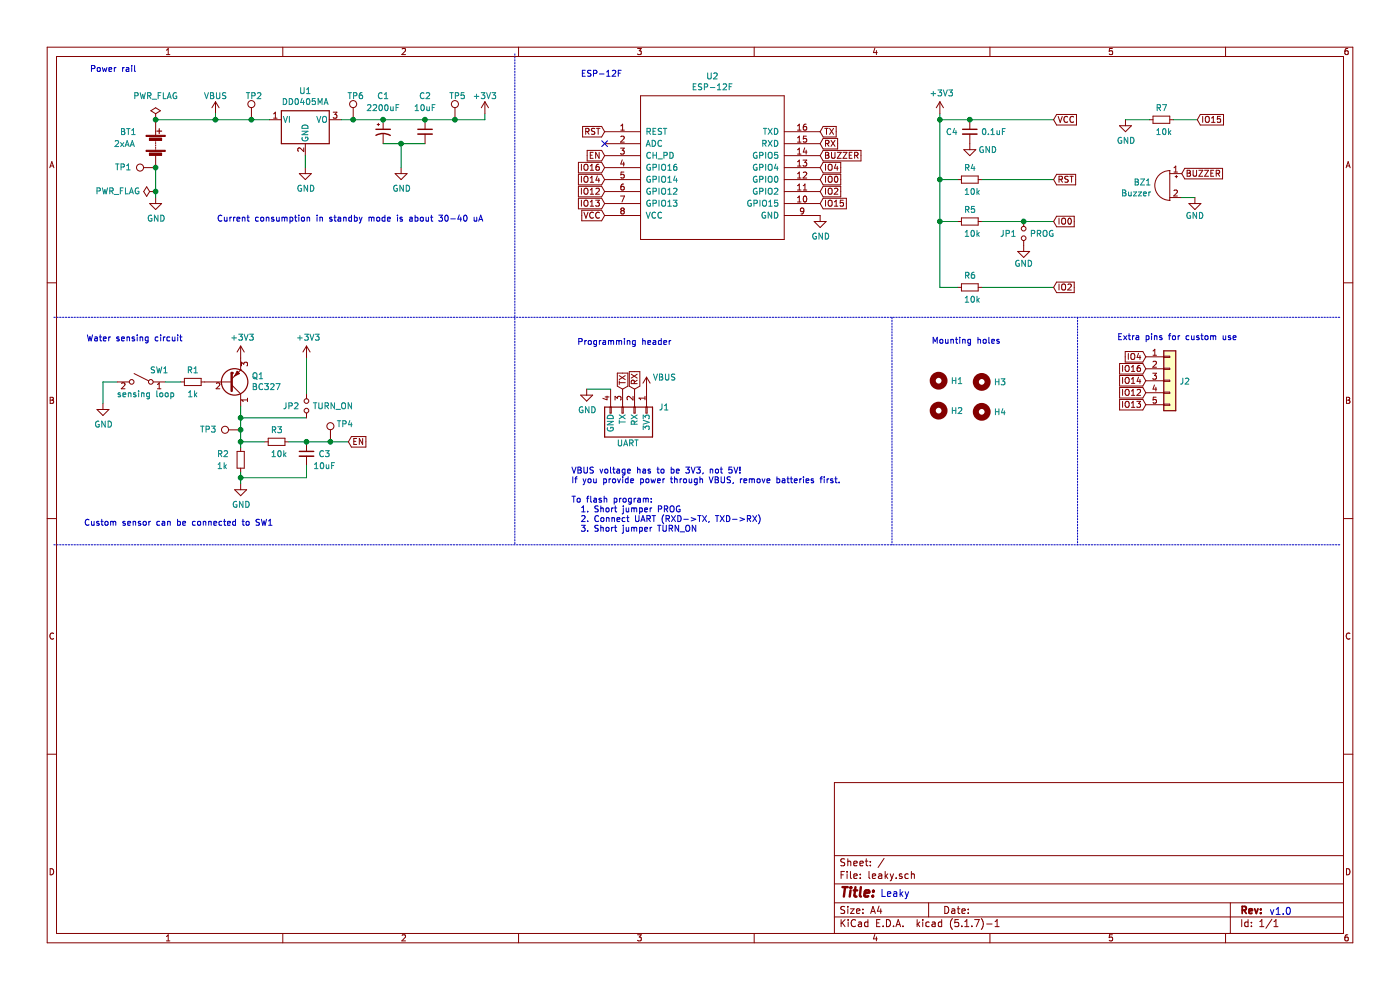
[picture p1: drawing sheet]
EESchema Schematic File Version 4
EELAYER 30 0
EELAYER END
$Descr A4 11693 8268
encoding utf-8
Sheet 1 1
Title ""
Date ""
Rev ""
Comp ""
Comment1 ""
Comment2 ""
Comment3 ""
Comment4 ""
$EndDescr
$Comp
L power:GND #PWR0101
U 1 1
P 1300 1650
F 0 "#PWR0101" H 1300 1400 50  0001 C CNN
F 1 "GND" H 1305 1477 50  0000 C CNN
F 2 "" H 1300 1650 50  0001 C CNN
F 3 "" H 1300 1650 50  0001 C CNN
	1    1300 1650
	1    0    0    -1  
$EndComp
$Comp
L _mysyms:DD0405MA U1
U 1 1
P 2550 1000
F 0 "U1" H 2550 1242 50  0000 C CNN
F 1 "DD0405MA" H 2550 1151 50  0000 C CNN
F 2 "_my:DD0405MA" H 2550 1225 50  0001 C CIN
F 3 "https://datasheet.lcsc.com/szlcsc/Nanjing-Micro-One-Elec-ME2108A33M3G_C236804.pdf" H 2550 950 50  0001 C CNN
	1    2550 1000
	1    0    0    -1  
$EndComp
Wire Wire Line
	1300 1000 1800 1000
$Comp
L power:GND #PWR0102
U 1 1
P 2550 1400
F 0 "#PWR0102" H 2550 1150 50  0001 C CNN
F 1 "GND" H 2555 1227 50  0000 C CNN
F 2 "" H 2550 1400 50  0001 C CNN
F 3 "" H 2550 1400 50  0001 C CNN
	1    2550 1400
	1    0    0    -1  
$EndComp
Wire Wire Line
	2550 1400 2550 1300
$Comp
L Device:CP1_Small C1
U 1 1
P 3200 1100
F 0 "C1" H 3200 1400 50  0000 C CNN
F 1 "2200uF" H 3200 1300 50  0000 C CNN
F 2 "_my:CP_Radial_D10.0mm_P5.00mm" H 3200 1100 50  0001 C CNN
F 3 "~" H 3200 1100 50  0001 C CNN
	1    3200 1100
	1    0    0    -1  
$EndComp
$Comp
L Device:C_Small C2
U 1 1
P 3550 1100
F 0 "C2" H 3550 1400 50  0000 C CNN
F 1 "10uF" H 3550 1300 50  0000 C CNN
F 2 "Capacitor_SMD:C_0805_2012Metric_Pad1.18x1.45mm_HandSolder" H 3550 1100 50  0001 C CNN
F 3 "~" H 3550 1100 50  0001 C CNN
	1    3550 1100
	1    0    0    -1  
$EndComp
$Comp
L power:GND #PWR0103
U 1 1
P 3350 1400
F 0 "#PWR0103" H 3350 1150 50  0001 C CNN
F 1 "GND" H 3355 1227 50  0000 C CNN
F 2 "" H 3350 1400 50  0001 C CNN
F 3 "" H 3350 1400 50  0001 C CNN
	1    3350 1400
	1    0    0    -1  
$EndComp
Wire Wire Line
	3200 1200 3350 1200
Wire Wire Line
	3200 1000 3550 1000
Connection ~ 3200 1000
Wire Wire Line
	3350 1200 3350 1400
Connection ~ 3350 1200
Wire Wire Line
	3350 1200 3550 1200
Wire Wire Line
	3550 1000 3800 1000
Connection ~ 3550 1000
$Comp
L power:PWR_FLAG #FLG02
U 1 1
P 1300 1600
F 0 "#FLG02" H 1300 1675 50  0001 C CNN
F 1 "PWR_FLAG" V 1300 1727 50  0000 L CNN
F 2 "" H 1300 1600 50  0001 C CNN
F 3 "~" H 1300 1600 50  0001 C CNN
	1    1300 1600
	0    -1   -1   0   
$EndComp
Wire Wire Line
	1300 1650 1300 1600
Connection ~ 1300 1600
$Comp
L power:+3V3 #PWR0104
U 1 1
P 4050 950
F 0 "#PWR0104" H 4050 800 50  0001 C CNN
F 1 "+3V3" H 4050 1100 50  0000 C CNN
F 2 "" H 4050 950 50  0001 C CNN
F 3 "" H 4050 950 50  0001 C CNN
	1    4050 950 
	1    0    0    -1  
$EndComp
$Comp
L power:PWR_FLAG #FLG0101
U 1 1
P 1300 1000
F 0 "#FLG0101" H 1300 1075 50  0001 C CNN
F 1 "PWR_FLAG" H 1300 1200 50  0000 C CNN
F 2 "" H 1300 1000 50  0001 C CNN
F 3 "~" H 1300 1000 50  0001 C CNN
	1    1300 1000
	1    0    0    -1  
$EndComp
Connection ~ 1300 1000
$Comp
L Transistor_BJT:BC327 Q1
U 1 1
P 1910 3190
F 0 "Q1" H 2101 3144 50  0000 L CNN
F 1 "BC327" H 2101 3235 50  0000 L CNN
F 2 "_my:TO-92_Inline" H 2110 3115 50  0001 L CIN
F 3 "http://www.onsemi.com/pub_link/Collateral/BC327-D.PDF" H 1910 3190 50  0001 L CNN
	1    1910 3190
	1    0    0    1   
$EndComp
$Comp
L power:+3V3 #PWR0105
U 1 1
P 2010 2990
F 0 "#PWR0105" H 2010 2840 50  0001 C CNN
F 1 "+3V3" H 2025 3163 50  0000 C CNN
F 2 "" H 2010 2990 50  0001 C CNN
F 3 "" H 2010 2990 50  0001 C CNN
	1    2010 2990
	1    0    0    -1  
$EndComp
$Comp
L Device:R_Small R1
U 1 1
P 1610 3190
F 0 "R1" V 1510 3190 50  0000 C CNN
F 1 "1k" V 1710 3190 50  0000 C CNN
F 2 "Resistor_SMD:R_0805_2012Metric_Pad1.15x1.40mm_HandSolder" H 1610 3190 50  0001 C CNN
F 3 "~" H 1610 3190 50  0001 C CNN
	1    1610 3190
	0    1    1    0   
$EndComp
$Comp
L Switch:SW_SPST SW1
U 1 1
P 1180 3190
F 0 "SW1" H 1030 3290 50  0000 C CNN
F 1 "sensing loop" H 1140 3090 50  0000 C CNN
F 2 "Connector_PinHeader_2.54mm:PinHeader_1x02_P2.54mm_Vertical" H 1180 3190 50  0001 C CNN
F 3 "~" H 1180 3190 50  0001 C CNN
	1    1180 3190
	-1   0    0    -1  
$EndComp
$Comp
L power:GND #PWR01
U 1 1
P 860 3370
F 0 "#PWR01" H 860 3120 50  0001 C CNN
F 1 "GND" H 865 3197 50  0000 C CNN
F 2 "" H 860 3370 50  0001 C CNN
F 3 "" H 860 3370 50  0001 C CNN
	1    860  3370
	1    0    0    -1  
$EndComp
$Comp
L Device:R_Small R2
U 1 1
P 2010 3840
F 0 "R2" H 1810 3890 50  0000 L CNN
F 1 "1k" H 1810 3790 50  0000 L CNN
F 2 "Resistor_SMD:R_0805_2012Metric_Pad1.15x1.40mm_HandSolder" H 2010 3840 50  0001 C CNN
F 3 "~" H 2010 3840 50  0001 C CNN
	1    2010 3840
	1    0    0    -1  
$EndComp
$Comp
L power:GND #PWR02
U 1 1
P 2010 4040
F 0 "#PWR02" H 2010 3790 50  0001 C CNN
F 1 "GND" H 2015 3867 50  0000 C CNN
F 2 "" H 2010 4040 50  0001 C CNN
F 3 "" H 2010 4040 50  0001 C CNN
	1    2010 4040
	1    0    0    -1  
$EndComp
Wire Wire Line
	2010 4040 2010 3990
$Comp
L Device:R_Small R3
U 1 1
P 2310 3690
F 0 "R3" V 2210 3640 50  0000 L CNN
F 1 "10k" V 2410 3640 50  0000 L CNN
F 2 "Resistor_SMD:R_0805_2012Metric_Pad1.15x1.40mm_HandSolder" H 2310 3690 50  0001 C CNN
F 3 "~" H 2310 3690 50  0001 C CNN
	1    2310 3690
	0    1    1    0   
$EndComp
Wire Wire Line
	2210 3690 2010 3690
Connection ~ 2010 3690
Wire Wire Line
	2010 3690 2010 3740
$Comp
L Device:C_Small C3
U 1 1
P 2560 3790
F 0 "C3" H 2710 3790 50  0000 C CNN
F 1 "10uF" H 2710 3690 50  0000 C CNN
F 2 "Capacitor_SMD:C_0805_2012Metric_Pad1.18x1.45mm_HandSolder" H 2560 3790 50  0001 C CNN
F 3 "~" H 2560 3790 50  0001 C CNN
	1    2560 3790
	1    0    0    -1  
$EndComp
Wire Wire Line
	2410 3690 2560 3690
Connection ~ 2010 3990
Wire Wire Line
	2010 3990 2010 3940
Text GLabel 2910 3690 2    50   Input ~ 0
EN
Connection ~ 2560 3690
Wire Wire Line
	2560 3890 2560 3990
Wire Wire Line
	2560 3690 2760 3690
Wire Wire Line
	2560 3990 2010 3990
$Comp
L Device:R_Small R6
U 1 1
P 8100 2400
F 0 "R6" V 8000 2350 50  0000 L CNN
F 1 "10k" V 8200 2350 50  0000 L CNN
F 2 "Resistor_SMD:R_0805_2012Metric_Pad1.15x1.40mm_HandSolder" H 8100 2400 50  0001 C CNN
F 3 "~" H 8100 2400 50  0001 C CNN
	1    8100 2400
	0    1    1    0   
$EndComp
Text GLabel 8800 2400 2    50   Input ~ 0
IO2
Wire Wire Line
	8000 2400 7850 2400
Wire Wire Line
	8200 2400 8800 2400
$Comp
L _mysyms:UART J1
U 1 1
P 5250 3400
F 0 "J1" H 5500 3400 50  0000 L CNN
F 1 "UART" H 5150 3100 50  0000 L CNN
F 2 "Connector_PinHeader_2.54mm:PinHeader_1x04_P2.54mm_Vertical" V 5300 3350 50  0001 C CNN
F 3 "~" V 5300 3350 50  0001 C CNN
	1    5250 3400
	1    0    0    -1  
$EndComp
$Comp
L power:GND #PWR04
U 1 1
P 4900 3250
F 0 "#PWR04" H 4900 3000 50  0001 C CNN
F 1 "GND" H 4905 3077 50  0000 C CNN
F 2 "" H 4900 3250 50  0001 C CNN
F 3 "" H 4900 3250 50  0001 C CNN
	1    4900 3250
	1    0    0    -1  
$EndComp
Wire Wire Line
	5100 3250 4900 3250
Text GLabel 5300 3250 1    50   Input ~ 0
RX
Text GLabel 5200 3250 1    50   Input ~ 0
TX
$Comp
L power:VBUS #PWR05
U 1 1
P 5400 3250
F 0 "#PWR05" H 5400 3100 50  0001 C CNN
F 1 "VBUS" H 5550 3350 50  0000 C CNN
F 2 "" H 5400 3250 50  0001 C CNN
F 3 "" H 5400 3250 50  0001 C CNN
	1    5400 3250
	1    0    0    -1  
$EndComp
Connection ~ 1800 1000
Wire Wire Line
	1800 1000 2100 1000
$Comp
L Device:Jumper_NO_Small JP2
U 1 1
P 2560 3390
F 0 "JP2" V 2560 3190 50  0000 L CNN
F 1 "TURN_ON" V 2560 3440 50  0000 L CNN
F 2 "Connector_PinHeader_2.54mm:PinHeader_1x02_P2.54mm_Vertical" H 2560 3390 50  0001 C CNN
F 3 "~" H 2560 3390 50  0001 C CNN
	1    2560 3390
	0    1    1    0   
$EndComp
$Comp
L power:VBUS #PWR03
U 1 1
P 1800 950
F 0 "#PWR03" H 1800 800 50  0001 C CNN
F 1 "VBUS" H 1800 1100 50  0000 C CNN
F 2 "" H 1800 950 50  0001 C CNN
F 3 "" H 1800 950 50  0001 C CNN
	1    1800 950 
	1    0    0    -1  
$EndComp
Wire Wire Line
	2560 3490 2010 3490
Wire Wire Line
	2010 3490 2010 3390
Wire Wire Line
	2010 3490 2010 3590
Connection ~ 2010 3490
Wire Wire Line
	2560 2990 2560 3290
$Comp
L power:+3V3 #PWR011
U 1 1
P 2560 2990
F 0 "#PWR011" H 2560 2840 50  0001 C CNN
F 1 "+3V3" H 2575 3163 50  0000 C CNN
F 2 "" H 2560 2990 50  0001 C CNN
F 3 "" H 2560 2990 50  0001 C CNN
	1    2560 2990
	1    0    0    -1  
$EndComp
$Comp
L Connector:TestPoint TP2
U 1 1
P 2100 1000
F 0 "TP2" H 2050 1200 50  0000 L CNN
F 1 "TestPoint" H 2158 1027 50  0001 L CNN
F 2 "TestPoint:TestPoint_Pad_D1.0mm" H 2300 1000 50  0001 C CNN
F 3 "~" H 2300 1000 50  0001 C CNN
	1    2100 1000
	1    0    0    -1  
$EndComp
Connection ~ 2100 1000
Wire Wire Line
	2100 1000 2250 1000
Wire Wire Line
	4050 950  4050 1000
Wire Wire Line
	4050 1000 3800 1000
Connection ~ 3800 1000
$Comp
L Connector:TestPoint TP1
U 1 1
P 1300 1400
F 0 "TP1" V 1300 1600 50  0000 L CNN
F 1 "TestPoint" H 1358 1427 50  0001 L CNN
F 2 "TestPoint:TestPoint_Pad_D1.0mm" H 1500 1400 50  0001 C CNN
F 3 "~" H 1500 1400 50  0001 C CNN
	1    1300 1400
	0    -1   -1   0   
$EndComp
Wire Wire Line
	1300 1400 1300 1600
Connection ~ 1300 1400
$Comp
L Connector:TestPoint TP5
U 1 1
P 3800 1000
F 0 "TP5" H 3750 1200 50  0000 L CNN
F 1 "TestPoint" H 3858 1027 50  0001 L CNN
F 2 "TestPoint:TestPoint_Pad_D1.0mm" H 4000 1000 50  0001 C CNN
F 3 "~" H 4000 1000 50  0001 C CNN
	1    3800 1000
	1    0    0    -1  
$EndComp
$Comp
L Connector:TestPoint TP4
U 1 1
P 2760 3690
F 0 "TP4" H 2810 3840 50  0000 L CNN
F 1 "TestPoint" H 2818 3717 50  0001 L CNN
F 2 "TestPoint:TestPoint_Pad_D1.0mm" H 2960 3690 50  0001 C CNN
F 3 "~" H 2960 3690 50  0001 C CNN
	1    2760 3690
	1    0    0    -1  
$EndComp
Connection ~ 2760 3690
Wire Wire Line
	2760 3690 2910 3690
$Comp
L Connector:TestPoint TP3
U 1 1
P 2010 3590
F 0 "TP3" V 2010 3790 50  0000 L CNN
F 1 "TestPoint" H 2068 3617 50  0001 L CNN
F 2 "TestPoint:TestPoint_Pad_D1.0mm" H 2210 3590 50  0001 C CNN
F 3 "~" H 2210 3590 50  0001 C CNN
	1    2010 3590
	0    -1   -1   0   
$EndComp
Connection ~ 2010 3590
Wire Wire Line
	2010 3590 2010 3690
Wire Wire Line
	1800 950  1800 1000
Text Notes 750  610  0    50   ~ 0
Power rail
Text Notes 720  2860 0    50   ~ 0
Water sensing circuit\n
Text Notes 4820 2890 0    50   ~ 0
Programming header
Text Notes 9330 2850 0    50   ~ 0
Extra pins for custom use
$Comp
L Connector_Generic:Conn_01x05 J2
U 1 1
P 9770 3180
F 0 "J2" H 9850 3176 50  0000 L CNN
F 1 "extra pins" H 9850 3131 50  0001 L CNN
F 2 "_my:PinHeader_1x05_P2.54mm_Vertical" H 9770 3180 50  0001 C CNN
F 3 "~" H 9770 3180 50  0001 C CNN
	1    9770 3180
	1    0    0    -1  
$EndComp
Text GLabel 9570 2980 0    50   Input ~ 0
IO4
Text GLabel 9570 3080 0    50   Input ~ 0
IO16
Text GLabel 9570 3180 0    50   Input ~ 0
IO14
Text GLabel 9570 3280 0    50   Input ~ 0
IO12
Text GLabel 9570 3380 0    50   Input ~ 0
IO13
$Comp
L Mechanical:MountingHole H1
U 1 1
P 7840 3180
F 0 "H1" H 7940 3180 50  0000 L CNN
F 1 "MountingHole" H 7940 3135 50  0001 L CNN
F 2 "_my:MountingHole_3.2mm_M3" H 7840 3180 50  0001 C CNN
F 3 "~" H 7840 3180 50  0001 C CNN
	1    7840 3180
	1    0    0    -1  
$EndComp
$Comp
L Mechanical:MountingHole H2
U 1 1
P 7840 3430
F 0 "H2" H 7940 3430 50  0000 L CNN
F 1 "MountingHole" H 7940 3385 50  0001 L CNN
F 2 "_my:MountingHole_3.2mm_M3" H 7840 3430 50  0001 C CNN
F 3 "~" H 7840 3430 50  0001 C CNN
	1    7840 3430
	1    0    0    -1  
$EndComp
$Comp
L Mechanical:MountingHole H3
U 1 1
P 8200 3190
F 0 "H3" H 8300 3190 50  0000 L CNN
F 1 "MountingHole" H 8300 3145 50  0001 L CNN
F 2 "_my:MountingHole_3.2mm_M3" H 8200 3190 50  0001 C CNN
F 3 "~" H 8200 3190 50  0001 C CNN
	1    8200 3190
	1    0    0    -1  
$EndComp
$Comp
L Mechanical:MountingHole H4
U 1 1
P 8200 3440
F 0 "H4" H 8300 3440 50  0000 L CNN
F 1 "MountingHole" H 8300 3395 50  0001 L CNN
F 2 "_my:MountingHole_3.2mm_M3" H 8200 3440 50  0001 C CNN
F 3 "~" H 8200 3440 50  0001 C CNN
	1    8200 3440
	1    0    0    -1  
$EndComp
Text Notes 7780 2880 0    50   ~ 0
Mounting holes
Text Notes 4770 4450 0    50   ~ 0
VBUS voltage has to be 3V3, not 5V!\nIf you provide power through VBUS, remove batteries first.\n\nTo flash program: \n  1. Short jumper PROG\n  2. Connect UART (RXD->TX, TXD->RX)\n  3. Short jumper TURN_ON\n
Wire Wire Line
	1510 3190 1380 3190
Wire Wire Line
	980  3190 860  3190
Wire Wire Line
	860  3190 860  3370
$Comp
L Device:Battery BT1
U 1 1
P 1300 1200
F 0 "BT1" H 1000 1300 50  0000 L CNN
F 1 "2xAA" H 950 1200 50  0000 L CNN
F 2 "_my:BatteryHolder_Keystone_2462_2xAA" V 1300 1260 50  0001 C CNN
F 3 "~" V 1300 1260 50  0001 C CNN
	1    1300 1200
	1    0    0    -1  
$EndComp
$Comp
L _mysyms:ESP-12F U2
U 1 1
P 5950 1400
F 0 "U2" H 5950 2165 50  0000 C CNN
F 1 "ESP-12F" H 5950 2074 50  0000 C CNN
F 2 "_my:ESP-12E_SMD" H 5950 1400 50  0001 C CNN
F 3 "" H 5950 1400 50  0001 C CNN
	1    5950 1400
	1    0    0    -1  
$EndComp
Text GLabel 5050 1700 0    50   Input ~ 0
IO13
Text GLabel 5050 1600 0    50   Input ~ 0
IO12
Text GLabel 5050 1500 0    50   Input ~ 0
IO14
Text GLabel 5050 1400 0    50   Input ~ 0
IO16
Text GLabel 6850 1400 2    50   Input ~ 0
IO4
Text GLabel 9870 1450 2    50   Input ~ 0
BUZZER
Text GLabel 6850 1300 2    50   Input ~ 0
BUZZER
Text Notes 4850 650  0    50   ~ 0
ESP-12F
Wire Wire Line
	9870 1650 9980 1650
$Comp
L power:GND #PWR0106
U 1 1
P 9980 1650
F 0 "#PWR0106" H 9980 1400 50  0001 C CNN
F 1 "GND" H 9980 1500 50  0000 C CNN
F 2 "" H 9980 1650 50  0001 C CNN
F 3 "" H 9980 1650 50  0001 C CNN
	1    9980 1650
	-1   0    0    -1  
$EndComp
$Comp
L Device:Buzzer BZ1
U 1 1
P 9770 1550
F 0 "BZ1" H 9922 1579 50  0000 L CNN
F 1 "Buzzer" H 9922 1488 50  0000 L CNN
F 2 "Buzzer_Beeper:Buzzer_12x9.5RM7.6" V 9745 1650 50  0001 C CNN
F 3 "~" V 9745 1650 50  0001 C CNN
	1    9770 1550
	-1   0    0    -1  
$EndComp
Connection ~ 7850 1850
Wire Wire Line
	7850 2400 7850 1850
Wire Wire Line
	8100 1000 8800 1000
Wire Wire Line
	8200 1500 8800 1500
Wire Wire Line
	8550 1850 8800 1850
Connection ~ 8550 1850
Wire Wire Line
	8200 1850 8550 1850
$Comp
L power:GND #PWR09
U 1 1
P 8550 2050
F 0 "#PWR09" H 8550 1800 50  0001 C CNN
F 1 "GND" H 8550 1900 50  0000 C CNN
F 2 "" H 8550 2050 50  0001 C CNN
F 3 "" H 8550 2050 50  0001 C CNN
	1    8550 2050
	1    0    0    -1  
$EndComp
$Comp
L Device:Jumper_NO_Small JP1
U 1 1
P 8550 1950
F 0 "JP1" V 8550 1750 50  0000 L CNN
F 1 "PROG" V 8550 2000 50  0000 L CNN
F 2 "Connector_PinHeader_2.54mm:PinHeader_1x02_P2.54mm_Vertical" H 8550 1950 50  0001 C CNN
F 3 "~" H 8550 1950 50  0001 C CNN
	1    8550 1950
	0    1    1    0   
$EndComp
Wire Wire Line
	7850 1500 7850 1850
Connection ~ 7850 1500
Wire Wire Line
	7850 1000 7850 1500
Wire Wire Line
	8000 1850 7850 1850
Text GLabel 8800 1850 2    50   Input ~ 0
IO0
$Comp
L Device:R_Small R5
U 1 1
P 8100 1850
F 0 "R5" V 8000 1800 50  0000 L CNN
F 1 "10k" V 8200 1800 50  0000 L CNN
F 2 "Resistor_SMD:R_0805_2012Metric_Pad1.15x1.40mm_HandSolder" H 8100 1850 50  0001 C CNN
F 3 "~" H 8100 1850 50  0001 C CNN
	1    8100 1850
	0    1    1    0   
$EndComp
Wire Wire Line
	10000 1000 9800 1000
Text GLabel 10000 1000 2    50   Input ~ 0
IO15
Wire Wire Line
	9400 1000 9600 1000
$Comp
L Device:R_Small R7
U 1 1
P 9700 1000
F 0 "R7" V 9600 950 50  0000 L CNN
F 1 "10k" V 9800 950 50  0000 L CNN
F 2 "Resistor_SMD:R_0805_2012Metric_Pad1.15x1.40mm_HandSolder" H 9700 1000 50  0001 C CNN
F 3 "~" H 9700 1000 50  0001 C CNN
	1    9700 1000
	0    1    1    0   
$EndComp
$Comp
L power:GND #PWR010
U 1 1
P 9400 1000
F 0 "#PWR010" H 9400 750 50  0001 C CNN
F 1 "GND" H 9405 827 50  0000 C CNN
F 2 "" H 9400 1000 50  0001 C CNN
F 3 "" H 9400 1000 50  0001 C CNN
	1    9400 1000
	1    0    0    -1  
$EndComp
Text GLabel 6850 1700 2    50   Input ~ 0
IO15
Text GLabel 6850 1600 2    50   Input ~ 0
IO2
Text GLabel 6850 1500 2    50   Input ~ 0
IO0
NoConn ~ 5050 1200
Text GLabel 5050 1300 0    50   Input ~ 0
EN
Wire Wire Line
	7850 1000 7850 950 
Connection ~ 7850 1000
Wire Wire Line
	8000 1500 7850 1500
Text GLabel 8800 1500 2    50   Input ~ 0
RST
Text GLabel 5050 1100 0    50   Input ~ 0
RST
$Comp
L Device:R_Small R4
U 1 1
P 8100 1500
F 0 "R4" V 8000 1450 50  0000 L CNN
F 1 "10k" V 8200 1450 50  0000 L CNN
F 2 "Resistor_SMD:R_0805_2012Metric_Pad1.15x1.40mm_HandSolder" H 8100 1500 50  0001 C CNN
F 3 "~" H 8100 1500 50  0001 C CNN
	1    8100 1500
	0    1    1    0   
$EndComp
Text GLabel 8800 1000 2    50   Input ~ 0
VCC
Text GLabel 5050 1800 0    50   Input ~ 0
VCC
Text GLabel 6850 1200 2    50   Input ~ 0
RX
Text GLabel 6850 1100 2    50   Input ~ 0
TX
$Comp
L power:GND #PWR06
U 1 1
P 6850 1800
F 0 "#PWR06" H 6850 1550 50  0001 C CNN
F 1 "GND" H 6855 1627 50  0000 C CNN
F 2 "" H 6850 1800 50  0001 C CNN
F 3 "" H 6850 1800 50  0001 C CNN
	1    6850 1800
	1    0    0    -1  
$EndComp
$Comp
L power:GND #PWR08
U 1 1
P 8100 1200
F 0 "#PWR08" H 8100 950 50  0001 C CNN
F 1 "GND" H 8250 1150 50  0000 C CNN
F 2 "" H 8100 1200 50  0001 C CNN
F 3 "" H 8100 1200 50  0001 C CNN
	1    8100 1200
	1    0    0    -1  
$EndComp
Connection ~ 8100 1000
Wire Wire Line
	8100 1000 7850 1000
$Comp
L Device:C_Small C4
U 1 1
P 8100 1100
F 0 "C4" H 7950 1100 50  0000 C CNN
F 1 "0.1uF" H 8300 1100 50  0000 C CNN
F 2 "Capacitor_SMD:C_0805_2012Metric_Pad1.18x1.45mm_HandSolder" H 8100 1100 50  0001 C CNN
F 3 "~" H 8100 1100 50  0001 C CNN
	1    8100 1100
	1    0    0    -1  
$EndComp
$Comp
L power:+3V3 #PWR07
U 1 1
P 7850 950
F 0 "#PWR07" H 7850 800 50  0001 C CNN
F 1 "+3V3" H 7865 1123 50  0000 C CNN
F 2 "" H 7850 950 50  0001 C CNN
F 3 "" H 7850 950 50  0001 C CNN
	1    7850 950 
	1    0    0    -1  
$EndComp
Text Notes 700  4400 0    50   ~ 0
Custom sensor can be connected to SW1
Wire Notes Line
	450  4550 11200 4550
Wire Notes Line
	4300 450  4300 4550
Wire Notes Line
	450  2650 11200 2650
Wire Notes Line
	7450 2650 7450 4550
Wire Notes Line
	9000 2650 9000 4550
Text Notes 7350 7500 0    59   ~ 0
Leaky
Text Notes 10600 7650 0    59   ~ 0
v1.0
$Comp
L Connector:TestPoint TP6
U 1 1
P 2950 1000
F 0 "TP6" H 2900 1200 50  0000 L CNN
F 1 "TestPoint" H 3008 1027 50  0001 L CNN
F 2 "TestPoint:TestPoint_Pad_D1.0mm" H 3150 1000 50  0001 C CNN
F 3 "~" H 3150 1000 50  0001 C CNN
	1    2950 1000
	1    0    0    -1  
$EndComp
Wire Wire Line
	2850 1000 2950 1000
Connection ~ 2950 1000
Wire Wire Line
	2950 1000 3200 1000
Text Notes 1810 1860 0    50   ~ 0
Current consumption in standby mode is about 30-40 uA
$EndSCHEMATC
